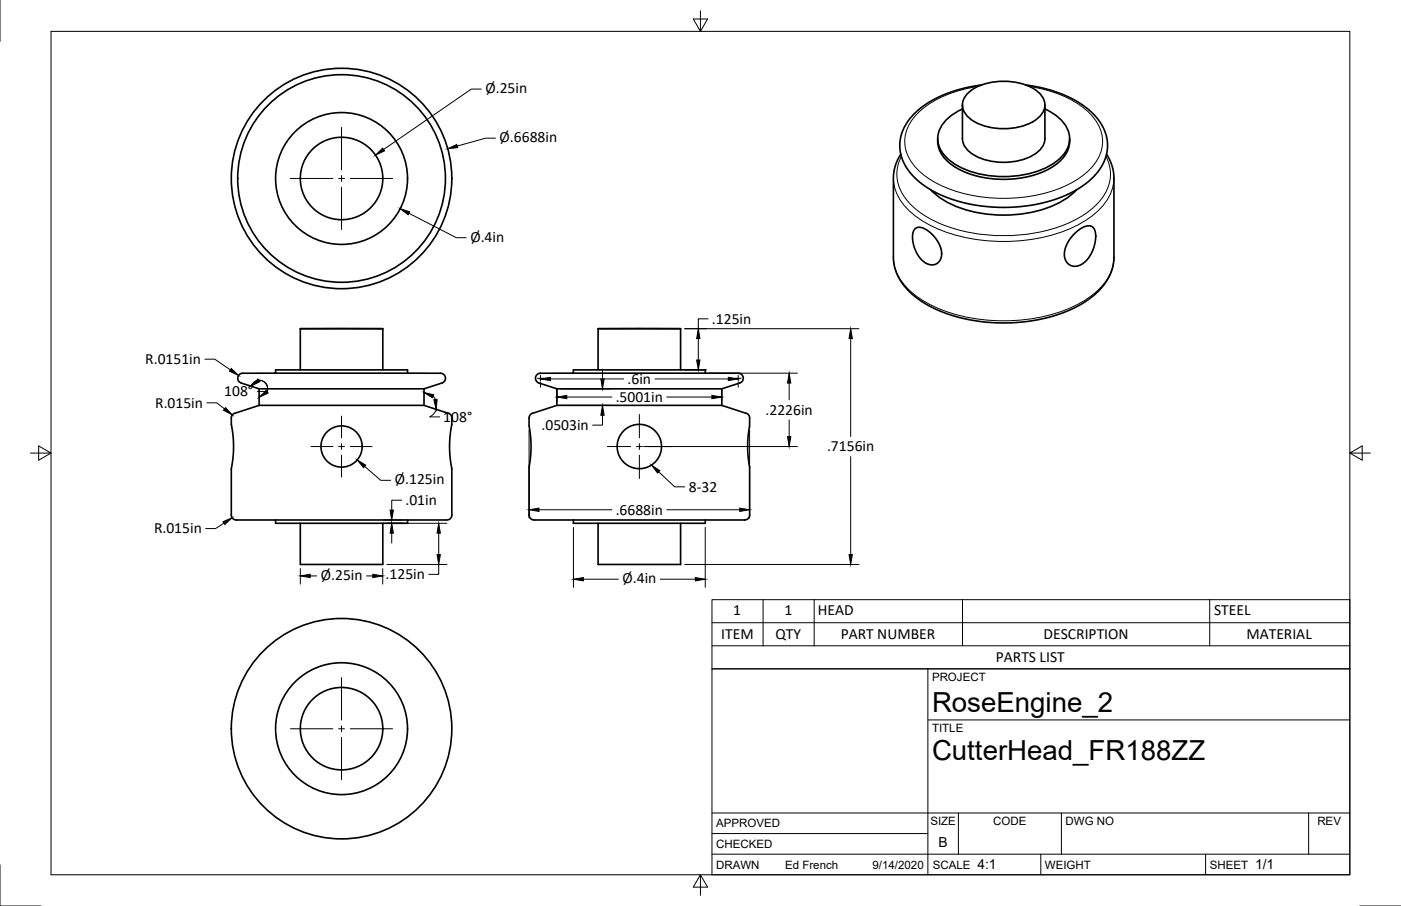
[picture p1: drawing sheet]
<svg xmlns="http://www.w3.org/2000/svg" width="432mm" height="279mm" viewBox="0 0 432 279" stroke-linecap="round" stroke-linejoin="round" font-family="sans-serif">
<!-- layer: Visible -->
<g fill="none" stroke="#000" stroke-width=".51">
<path d="M296.6 32.4v10.3a7.3 7.3 0 0 0 5.5 6 19.4 19.4 0 0 0 17.7-1.8 5.7 5.7 0 0 0 2.3-4.2v-10.3M296.6 33.6a11.7 11.7 0 0 0-7.6 8.6 10.3 10.3 0 0 0 6.7 9.2 31.9 31.9 0 0 0 28.5-.7 9.2 9.2 0 0 0 5.3-9.6 12.3 12.3 0 0 0-7.5-7.5M298.4 28.6a18.4 18.4 0 0 1 16.4-2.8 9.6 9.6 0 0 1 7.1 5.3 5.7 5.7 0 0 1-3.6 6.4 19.6 19.6 0 0 1-19-.6 5 5 0 0 1-.9-8.3zM302.5 26.2l-5.4 1-4.9 1.5-4.7 2.1-3.9 2.7-2.8 2.7-2.1 3.1-1.2 3.3-.2 1.7 .2 2.4 1.1 3.5 1.9 3.1 3 2.9 3.8 2.6 4.7 2.2 5 1.5 5.9 1.1 5.6 .4 6.1-.3 5.8-.9 5.5-1.5 4.6-2 4.3-2.8 3.3-3.1 1.8-2.7 1.2-3.5 .2-3.7-.9-3.4-2.1-3.4-2.8-2.9-3.6-2.6-4.9-2.3-5.6-1.7-5.2-1M277.6 47.6l-1.6 3.3-.6 3.8v25.5l.4 2.6 1.4 3.2 2.2 3 2.7 2.5 3.2 2.2 3.8 2 4.5 1.6 4.9 1.3 3.9 .6 5.7 .4 6.5-.2 4.8-.7 4.6-1.1 4.6-1.5 4.2-2 3.8-2.6 2.3-2 2.3-3 1.5-3.2 .6-3.1v-25.5l-.6-3.8-1.7-3.3M286.8 58.5a29.3 29.3 0 0 0 19 7.7 35.6 35.6 0 0 0 24.2-6l1.9-1.7M289 42.8a9.2 9.2 0 0 0 4.7 8.2 31 31 0 0 0 31.3 0 9.2 9.2 0 0 0 4.7-8.2M282 70.6l.5-.4 1-.1 1.6 .5 2.1 1.6 1.7 2.1 1.1 2.2 .2 2.1-.3 1.4-1 1.2-1.4 .5-1.9-.4-1.5-1.1-1.2-1.6-1.1-2.4-.5-2v-2zM331.1 72.1l2.4-1.8 1.3-.6 1-.1 .7 .3 .7 .6 .5 2.1-.5 3.5-1.6 3.4-2 1.9-2.2 .7-1.1-.1-1.3-.8-.7-1.1-.3-1.5 .2-1.6 .7-1.8zM74.3 118.1l5.6 1.8M79.9 119.9h50.8M79.9 119.9v5.1"/>
<path d="M84.9 115.1h40.7M92.6 101.4h25.4M92.6 101.4v12.7M118 101.4v12.7M125.6 115.1v-1h-40.7v1h-10.1a1.53 1.53 0 0 0-1.5 1.3 1.53 1.53 0 0 0 1 1.7M125.6 115.1h10.2a1.53 1.53 0 0 1 1.5 1.3 1.53 1.53 0 0 1-1.1 1.7l-5.5 1.8M130.7 119.9v5.1M171.6 119.9h50.9M171.6 119.9v5.1M176.7 115.1h40.7M184.3 101.4h25.5M184.3 101.4v12.7"/>
<path d="M209.8 101.4v12.7M217.4 115.1v-1h-40.7v1h-10.1a1.53 1.53 0 0 0-1.5 1.3 1.53 1.53 0 0 0 1 1.7l5.5 1.8M217.4 115.1h10.2a1.53 1.53 0 0 1 1.5 1.3 1.53 1.53 0 0 1-1.1 1.7l-5.5 1.8M222.5 119.9v5.1M79.9 125l-7.6 2.4-.6 .4-.4 .7v2.4l.6 3.9 .1 3.5-.7 6.2v14.3a2.11 2.11 0 0 0 2.6 1.6h62.8a2.13 2.13 0 0 0 2.6-1.6M79.9 125h50.8M130.7 125l7.5 2.4 .9 .8 .2 .7M139.3 128.9v2l-.7 6.2 .1 3.5 .6 3.9v14.3M171.6 125l-7.5 2.4-.6 .4-.4 .7v2.9l.5 3.4 .1 4-.6 5.2v14.8a2.11 2.11 0 0 0 2.5 1.6h62.9a2.13 2.13 0 0 0 2.6-1.6M171.6 125h50.9M222.5 125l7.5 2.4 .9 .8 .2 .7M231 128.9v2.5l-.6 5.2 .1 4 .5 3.4v14.8"/>
<path d="M84.9 160.4v1h40.7v-1M92.6 161.4v12.7h25.4v-12.7M176.7 160.4v1h40.7v-1M184.3 161.4v12.7h25.5v-12.7"/>
<circle cx="105.3" cy="55" r="34"/>
<circle cx="105.3" cy="55" r="20.3"/>
<circle cx="105.3" cy="55" r="12.7"/>
<circle cx="105.3" cy="55" r="32"/>
<circle cx="105.3" cy="137.7" r="6.3"/>
<circle cx="197" cy="137.7" r="6.8"/>
<circle cx="105.3" cy="224.7" r="20.3"/>
<circle cx="105.3" cy="224.7" r="12.7"/>
<circle cx="105.3" cy="224.7" r="34"/>
</g>
<!-- layer: Visible Narrow -->
<path d="M301.4 26.7a33.1 33.1 0 0 0-19.1 8.9 11.3 11.3 0 0 0 .5 16.7 35.6 35.6 0 0 0 21.8 8.7 43.8 43.8 0 0 0 28.7-6.6 13.1 13.1 0 0 0 6.4-12.6 16 16 0 0 0-8.6-10.5l-3.4-1.7-3.9-1.4-6.5-1.5M275.4 54.9a15.3 15.3 0 0 0 7.4 12.2 47.3 47.3 0 0 0 29.2 7.3 43.4 43.4 0 0 0 25.3-8.4 14.7 14.7 0 0 0 6-11.1M277.8 48.2a12.1 12.1 0 0 0 2.8 14.8 37.7 37.7 0 0 0 22.7 9.4 49.3 49.3 0 0 0 30.6-6.1 15.7 15.7 0 0 0 8.4-12.5 11.7 11.7 0 0 0-1.4-5.6M275.4 79.4a15.3 15.3 0 0 0 7.4 12.2 47.3 47.3 0 0 0 29.2 7.3 43.4 43.4 0 0 0 25.3-8.4 14.7 14.7 0 0 0 6-11.1" fill="none" stroke="#000" stroke-width=".31"/>
<!-- layer: Border -->
<path d="M0 0v12.7M15.7 9.7h400.3v260.1h-400.3zM215.9 3.3v6.4l-2.2-3.8h4.4l-2.2 3.8M9.4 139.7h6.3l-3.8-2.2v4.4l3.8-2.2M416 139.7l3.8 2.2v-4.4l-3.8 2.2h6.4M0 266.7v12.7h12.7M215.9 269.8l2.2 3.8h-4.4l2.2-3.8v6.3M419.1 279.4h12.7" fill="none" stroke="#000" stroke-width=".31"/>
<!-- layer: Titleblock -->
<path d="M219.4 206.3h196.6v63.5h-196.6zM286 206.3v63.5M286 222h130M219.4 257.1h66.6M219.4 250.7h196.6M295.4 250.7v12.7M327.1 250.7v12.7M403.3 250.7v12.7M219.4 263.4h196.6M320.8 263.4v6.4M371.6 263.4v6.4" fill="none" stroke="#000" stroke-width=".31"/>
<!-- layer: BOM -->
<path d="M219.4 184.9h196.6v21.4h-196.6zM219.4 199.2h196.6M219.4 192h196.6M235.2 184.9v14.3M250.9 184.9v14.3M296.7 184.9v14.3M372.9 184.9v14.3" fill="none" stroke="#000" stroke-width=".31"/>
<!-- layer: Center Lines -->
<g fill="none" stroke="#000" stroke-width=".31">
<path d="M105.3 39.3v13.1M89.5 55h13.1M104.4 55h1.8M105.3 54.1v1.8M105.3 57.7v13.1M107.9 55h13.1M165.7 116.6h1.8M166.6 115.8v1.7M226.6 116.6h1.8M227.5 115.8v1.7M95.9 137.7h6.7M104.4 137.7h1.8"/>
<path d="M105.3 128.3v6.7M105.3 136.8v1.8M107.9 137.7h6.8M187.2 137.7h7.2M196.2 137.7h1.8M197.1 127.8v7.2M197.1 136.8v1.8M199.7 137.7h7.2M105.3 140.4v6.7M197.1 140.4v7.2M105.3 209v13.1M89.5 224.7h13.1"/>
<path d="M104.4 224.7h1.8M105.3 223.8v1.8M105.3 227.4v13.1M107.9 224.7h13.1"/>
</g>
<!-- layer: Dimensions -->
<g fill="none" stroke="#000" stroke-width=".31">
<path d="M148.3 27.5h-3l-27.1 18.6M152.7 42.6h-3.1l-8.7 2.4M126 65.8l14.6 7.5h3.1M218.3 98.3h-3.1v3.1M63.1 110.8h3.1l4.8 3.3M77.4 119.1a2.64 2.64 0 0 1 3.3-1.7 2.64 2.64 0 0 1 1.7 3.3M79.8 117.3l1.5 .4 1 1.3M81.5 117.8l.9 1.4v1.6M166.6 117.9v1.5M169.6 116.9h22.6M171.6 119.9v3.8M172.9 119.9h15.3"/>
<path d="M185.7 113.8v3.1M201.9 116.9h22.6M211 101.4h53.7M211 114.1h6.8M215.2 104.4v6.6M218.6 115.1h27.2M222.5 119.9v3.8M227.5 117.9v1.5M243.2 118.1v5.2M262.2 104.4v30.2M63.8 124.2h3l2.4 1.9M79.3 120.7h3.1"/>
<path d="M132.5 128.6h3M133.5 122.2l.7 1M134.5 126.2l-.8 1.4-1.2 .9M163.1 132.6v27.1M172.9 125h15.3M174.7 122.4h13.9M185.7 128.1v3h-3.1M198.3 137.7h47.5M205.5 122.4h13.9M231 132.6v27.1M243.2 129.5v5.2M112.4 143.8l4.9 4.3h3.1"/>
<path d="M123.8 154.3h-3.1v3M166.1 157.2h22.5M205.5 157.2h22.5M262.2 140.8v30.2M69 161.3l-2.6 1.7h-3M92.6 175.3v4.8M95.6 177.6h2M112.9 177.6h2M118 175.3v4.8M118.2 161.4h19.6M118.2 160.4h6.1M119.2 174.1h18.6"/>
<path d="M120.7 164.4v3.1M135.2 174.1v3h-3M135.2 164.4v6.6M176.7 162.6v18.5M179.8 178.6h10.8M203.5 178.6h10.8M211 174.1h53.7M217.4 162.6v18.5"/>
</g>
<g fill="#000" stroke="#000" stroke-width=".31">
<path d="M115.7 47.8l2.2-2.1 .6 .8zM138 45.9l2.8-1.3 .3 .9zM123.3 64.3l3 1-.5 .9zM71.3 113.6l2.2 2.2-2.8-1.3zM79.5 116.9l.6 .8-2.7 1.4zM166.6 116.9l3-.5v1zM185.2 116.9h1l-.5 3zM214.7 111h1l-.5 3.1zM215.2 101.4l.5 3h-1zM224.5 116.4l3 .5-3 .5zM243.2 115.1l.5 3h-1zM262.2 101.4l.5 3h-1z"/>
<path d="M69.5 125.7l2.1 2.3-2.7-1.5zM79.9 122.5l2.2-2.1 .6 .8zM130.7 121.1l3 .7-.4 .9zM133.7 123.3l1-.1-.2 3zM171.6 122.4l3.1-.5v1.1zM185.7 125l.5 3.1h-1zM219.4 121.9l3.1 .5-3.1 .6zM242.7 134.7h1l-.5 3zM110.1 141.8l2.6 1.6-.6 .8zM120.2 157.3h1l-.5 3.1zM163.1 157.2l3-.5v1zM228 156.7l3 .5-3 .5z"/>
<path d="M68.7 160.9l2.8-1.2-2.2 2.1zM92.6 177.6l3-.5v1zM114.9 177.1l3.1 .5-3.1 .5zM120.7 161.4l.5 3h-1zM135.2 161.4l.5 3h-1zM134.7 171h1l-.5 3.1zM176.7 178.6l3.1-.5v1zM214.3 178.1l3.1 .5-3.1 .5zM261.7 171h1l-.5 3.1z"/>
</g>
<!-- layer: Annotations -->
<path d="M200.8 143.4l2.6 1.7-.7 .8z" fill="#000" stroke="#000" stroke-width=".31"/>
<path d="M203 145.5l5 4.6h3" fill="none" stroke="#000" stroke-width=".31"/>
<g font-size="8.5">
<text x="287.3" y="219.5">RoseEngine_2</text>
<text x="287.3" y="234.5">CutterHead_FR188ZZ</text>
</g>
<g font-size="4.8">
<text x="149.6" y="28.7">Ø.25in</text>
<text x="154" y="43.9">Ø.6688in</text>
<text x="145" y="74.5">Ø.4in</text>
<text x="219.4" y="99.8">.125in</text>
<text x="44.8" y="112.3">R.0151in</text>
<text x="193.4" y="118.4">.6in</text>
<text x="47.8" y="125.7">R.015in</text>
<text x="69.1" y="122.2">108°</text>
<text x="189.8" y="124">.5001in</text>
<text x="136.6" y="130.1">108°</text>
<text x="235.9" y="127.9">.2226in</text>
<text x="166.9" y="132.6">.0503in</text>
<text x="254.9" y="139.2">.7156in</text>
<text x="121.7" y="149.4">Ø.125in</text>
<text x="125" y="155.8">.01in</text>
<text x="212.3" y="151.7">8-32</text>
<text x="189.8" y="158.7">.6688in</text>
<text x="47.5" y="164.5">R.015in</text>
<text x="98.9" y="178.9">Ø.25in</text>
<text x="118.9" y="178.6">.125in</text>
<text x="191.9" y="179.9">Ø.4in</text>
<text x="226" y="189.5">1</text>
<text x="241.8" y="189.5">1</text>
<text x="252.1" y="189.5">HEAD</text>
<text x="374.2" y="189.5">STEEL</text>
<text x="222.3" y="197.1">ITEM</text>
<text x="239" y="196.9">QTY</text>
<text x="259.1" y="197.1">PART NUMBER</text>
<text x="321.6" y="197.1">DESCRIPTION</text>
<text x="384.2" y="197.1">MATERIAL</text>
<text x="306.9" y="204.2">PARTS LIST</text>
</g>
<g font-size="4.3">
<text x="289.3" y="261.2">B</text>
<text x="301.2" y="268.1">4:1</text>
<text x="386.8" y="268.1">1/1</text>
</g>
<g font-size="3.5">
<text x="287.3" y="210.1">PROJECT</text>
<text x="287.3" y="225.8">TITLE</text>
<text x="220.7" y="255.2">APPROVED</text>
<text x="286.7" y="254.5">SIZE</text>
<text x="306.1" y="254.5">CODE</text>
<text x="328.4" y="254.5">DWG NO</text>
<text x="406" y="254.5">REV</text>
<text x="220.7" y="261.5">CHECKED</text>
<text x="220.7" y="267.9">DRAWN</text>
<text x="242" y="267.9">Ed French</text>
<text x="268.9" y="267.9">9/14/2020</text>
<text x="287.5" y="267.9">SCALE</text>
<text x="322.1" y="267.9">WEIGHT</text>
<text x="372.9" y="267.9">SHEET</text>
</g>
</svg>
